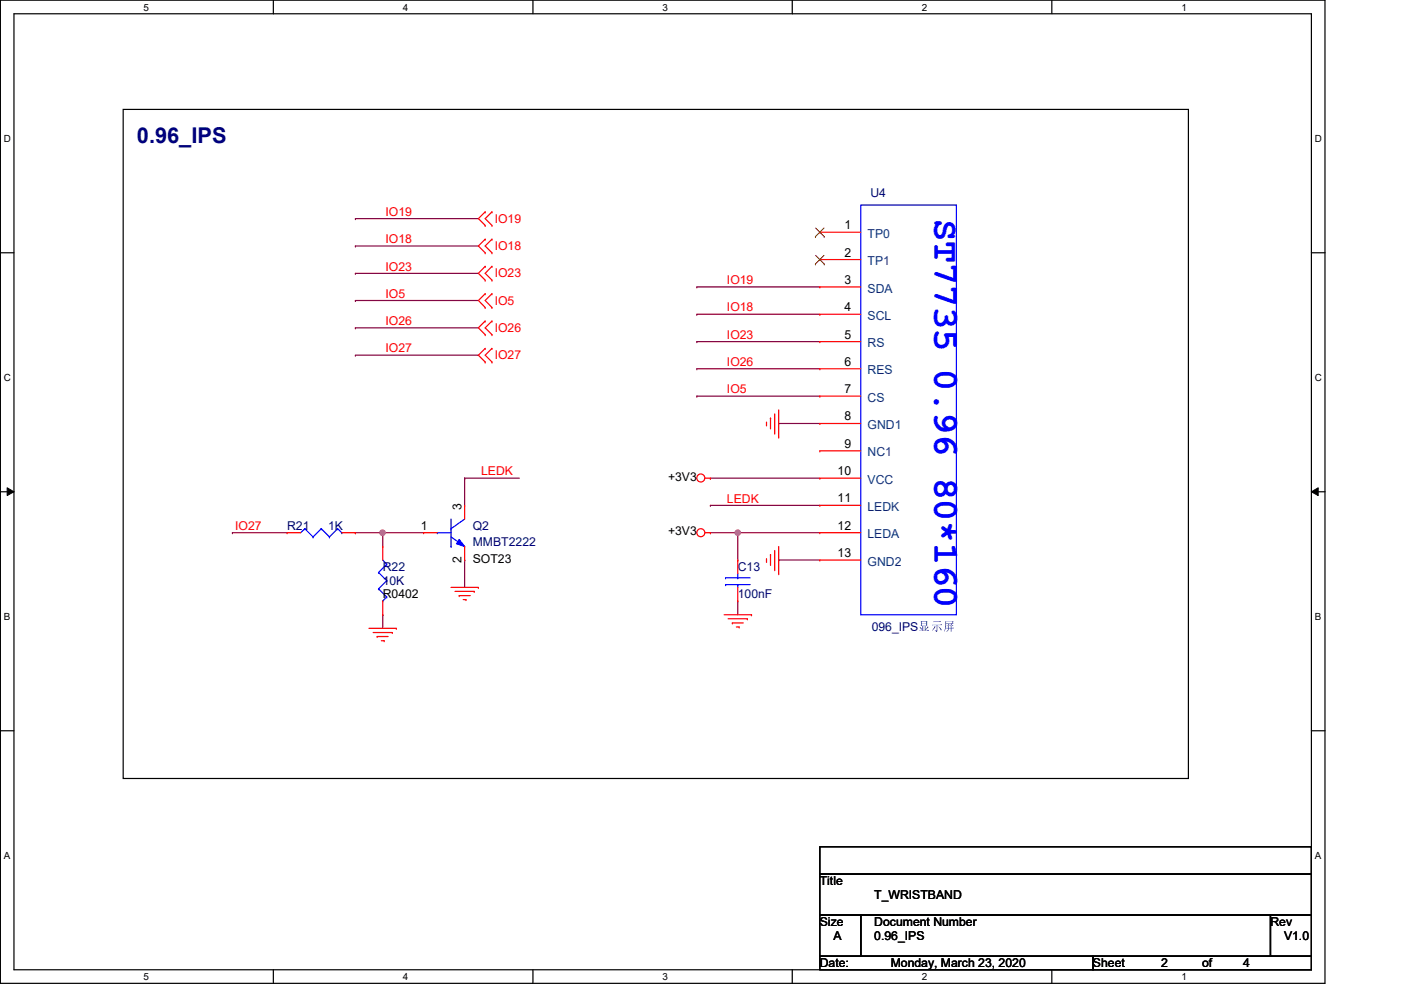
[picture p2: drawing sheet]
<svg xmlns="http://www.w3.org/2000/svg" width="297mm" height="210mm" viewBox="0 0 297 210" stroke-linecap="round" stroke-linejoin="round" font-family="sans-serif">
<path d="M.1 0h280.8v208.5h-280.8zM3 2.9h275v202.7h-275z" fill="none" stroke="#000" stroke-width=".25"/>
<g fill="#fff">
<path d="M30.4 .3h1.2v2.4h-1.2z"/>
<path d="M30.4 205.9h1.2v2.3h-1.2z"/>
</g>
<path d="M58 0v2.9M58 205.6v2.9" fill="none" stroke="#000" stroke-width=".25"/>
<g fill="#fff">
<path d="M85.4 .3h1.2v2.4h-1.2z"/>
<path d="M85.4 205.9h1.2v2.3h-1.2z"/>
</g>
<path d="M113 0v2.9M113 205.6v2.9" fill="none" stroke="#000" stroke-width=".25"/>
<g fill="#fff">
<path d="M140.5 .3h1.1v2.4h-1.1z"/>
<path d="M140.5 205.9h1.1v2.3h-1.1z"/>
</g>
<path d="M168 0v2.9M168 205.6v2.9" fill="none" stroke="#000" stroke-width=".25"/>
<g fill="#fff">
<path d="M195.4 .3h1.2v2.4h-1.2z"/>
<path d="M195.4 205.9h1.2v2.3h-1.2z"/>
</g>
<path d="M223 0v2.9M223 205.6v2.9" fill="none" stroke="#000" stroke-width=".25"/>
<g fill="#fff">
<path d="M250.5 .3h1.1v2.4h-1.1z"/>
<path d="M250.5 205.9h1.1v2.3h-1.1z"/>
<path d="M.8 28.2h1.5v2.4h-1.5z"/>
<path d="M278.8 28.2h1.4v2.4h-1.4z"/>
<path d="M.8 78.9h1.5v2.3h-1.5z"/>
<path d="M278.8 78.9h1.4v2.3h-1.4z"/>
</g>
<path d="M.1 53.6h2.9M278 53.6h2.9" fill="none" stroke="#000" stroke-width=".25"/>
<g fill="#fff">
<path d="M.8 129.6h1.4v2.3h-1.4z"/>
<path d="M278.8 129.6h1.3v2.3h-1.3z"/>
</g>
<path d="M.1 104.3h2.9M278 104.3h2.9" fill="none" stroke="#000" stroke-width=".25"/>
<path d="M1.5 103.4l1.5 .9-1.5 .8zM278 104.3l1.5-.9v1.7z" fill="#000"/>
<path d="M1.5 103.4l1.5 .9-1.5 .8zM278 104.3l1.5-.9v1.7z" fill="none" stroke="#000" stroke-width=".21"/>
<g fill="#fff">
<path d="M.8 180.3h1.4v2.3h-1.4z"/>
<path d="M278.8 180.3h1.3v2.3h-1.3z"/>
</g>
<path d="M26.1 23.2h225.9v141.9h-225.9zM.1 154.9h2.9M278 154.9h2.9" fill="none" stroke="#000" stroke-width=".25"/>
<path d="M81.1 112.9h.1M81.1 112.9h8.7M150.6 107.1h.1M150.6 107.1h23.2" fill="none" stroke="#7f003f" stroke-width=".25"/>
<circle cx="81.1" cy="112.9" r=".56" fill="#f0f"/>
<circle cx="81.1" cy="112.9" r=".56" fill="none" stroke="#f0f" stroke-width=".25"/>
<g fill="none" stroke="#7f003f" stroke-width=".25">
<path d="M49.3 112.9h.1M49.3 112.9h11.6M75.3 112.9h.1M75.3 112.9h5.8M81.1 112.9h.1M81.1 112.9v3M98.5 101.4h.1M98.5 118.7h.1M98.5 101.4v5.7M98.5 118.7v5.8M98.5 101.4h11.6M156.4 112.9h.1"/>
<path d="M156.4 112.9h17.4M165.1 118.7h.1M165.1 118.7h8.7M81.1 130.3h.1M81.1 130.3v2.9"/>
</g>
<circle cx="156.4" cy="112.9" r=".56" fill="#f0f"/>
<circle cx="156.4" cy="112.9" r=".56" fill="none" stroke="#f0f" stroke-width=".25"/>
<g fill="none" stroke="#7f003f" stroke-width=".25">
<path d="M75.3 46.4h.1M75.3 52.2h.1M75.3 58h.1M75.3 46.4h26.1M75.3 52.2h26.1M75.3 58h26.1M75.3 63.7h.1M75.3 75.3h.1M75.3 69.5h.1M75.3 63.7h26.1M75.3 75.3h26.1M75.3 69.5h26.1"/>
<path d="M147.7 60.8h.1M147.7 66.6h.1M147.7 72.4h.1M147.7 78.2h.1M147.7 60.8h26.1M147.7 66.6h26.1M147.7 72.4h26.1M147.7 78.2h26.1M147.7 84h.1M147.7 84h26.1M165.1 89.8h.1M165.1 89.8h8.7"/>
<path d="M150.6 101.4h.1M150.6 112.9h.1M150.6 101.4h23.2M150.6 112.9h5.8M156.4 112.9h.1M156.4 112.9v5.8M156.4 127.4h.1M156.4 127.4v2.9"/>
</g>
<g fill="none" stroke="#f00" stroke-width=".25">
<path d="M102.9 44.9h.1M102.9 47.8h.1M102.9 50.7h.1M102.9 53.6h.1M102.9 56.5h.1M102.9 59.4h.1M102.9 44.9l-1.5 1.5 1.5 1.4M102.9 50.7l-1.5 1.5 1.5 1.4M102.9 56.5l-1.5 1.5 1.5 1.4M104.3 47.8h.1M104.3 44.9h.1M104.3 53.6h.1"/>
<path d="M104.3 50.7h.1M104.3 59.4h.1M104.3 56.5h.1M104.3 44.9l-1.4 1.5 1.4 1.4M104.3 50.7l-1.4 1.5 1.4 1.4M104.3 56.5l-1.4 1.5 1.4 1.4M173.8 49.2h.1M173.8 55h.1M173.8 49.2h8.7M173.8 55h8.7M102.9 62.3h.1M102.9 65.2h.1"/>
<path d="M102.9 68.1h.1M102.9 71h.1M102.9 73.9h.1M102.9 76.8h.1M102.9 62.3l-1.5 1.4 1.5 1.5M102.9 68.1l-1.5 1.4 1.5 1.5M102.9 73.9l-1.5 1.4 1.5 1.5M104.3 65.2h.1M104.3 62.3h.1M104.3 71h.1M104.3 68.1h.1M104.3 76.8h.1"/>
<path d="M104.3 73.9h.1M104.3 62.3l-1.4 1.4 1.4 1.5M104.3 68.1l-1.4 1.4 1.4 1.5M104.3 73.9l-1.4 1.4 1.4 1.5M173.8 60.8h.1M173.8 66.6h.1M173.8 72.4h.1M173.8 78.2h.1M173.8 60.8h8.7M173.8 66.6h8.7M173.8 72.4h8.7M173.8 78.2h8.7"/>
<path d="M162.5 90.1h.1M162.5 89.5v.6M163.4 88.6h.1M163.4 88.6v2.3M164.2 91.8h.1M164.2 87.8v4M165.1 92.7h.1M165.1 86.9v5.8M173.8 84h.1M173.8 89.8h.1M173.8 95.6h.1M173.8 84h8.7"/>
<path d="M173.8 89.8h8.7M173.8 95.6h8.7M60.9 112.9h.1M60.9 112.9h2.9M72.5 112.9h2.8M75.3 112.9h.1M149.5 101.4h1.1M149.5 112.9h1.1M150.6 101.4h.1M150.6 112.9h.1M162.5 119h.1M162.5 118.4v.6"/>
<path d="M163.4 117.6h.1M163.4 117.6v2.3M164.2 116.7v4.1M165.1 115.9v5.7M173.8 101.4h.1M173.8 107.1h.1M173.8 112.9h.1M173.8 118.7h.1M173.8 101.4h8.7M173.8 112.9h8.7M173.8 107.1h8.7M173.8 118.7h8.7"/>
<path d="M78.2 133.2h5.8M79.1 134.1h4.1M80 135h.1M80 135h2.3M80.9 135.8h.5M81.4 135.8h.1M83.2 134.1h.1M84 133.2h.1M95.6 124.5h5.8M96.5 125.4h4M97.4 126.3h.1M97.4 126.3h2.3"/>
<path d="M98.2 127.1h.6M98.8 127.1h.1M100.5 125.4h.1M101.4 124.5h.1M153.5 130.3h5.8M154.4 131.2h4.1M155.3 132.1h.1M155.3 132.1h2.3M156.1 132.9h.6M156.7 132.9h.1M158.5 131.2h.1M159.3 130.3h.1"/>
<path d="M164.2 120.8h.1M165.1 121.6h.1"/>
<circle cx="148.6" cy="101.3" r=".85"/>
<circle cx="148.6" cy="112.9" r=".85"/>
</g>
<path d="M173.8 179.5h104.2v5.8h-104.2zM173.8 185.3h104.2v8.7h-104.2zM173.8 194h8.7v8.7h-8.7zM182.5 194h86.9v8.7h-86.9zM269.4 194h8.6v8.7h-8.6zM173.8 202.7h57.9v2.9h-57.9zM231.7 202.7h46.3v2.9h-46.3z" fill="none" stroke="#000" stroke-width=".25"/>
<g fill="none" stroke="#00f" stroke-width=".25">
<path d="M182.5 43.5h20.3v86.8h-20.3zM64.6 112.1h.1M64.6 112.1l-.8 .8M64.6 112.1l1.8 1.7M66.4 113.8h.1M68.1 112.1h.1M68.1 112.1l-1.7 1.7M68.1 112.1l1.7 1.7M69.8 113.8h.1M71.6 112.1h.1M71.6 112.1l-1.8 1.7M71.6 112.1l.9 .8"/>
<path d="M72.5 112.9h.1M92.7 112.9h.1M92.7 112.9h2.9M95.6 112.1h.1M95.6 115.9h.1M95.6 113.8l2.9 2.1M95.6 110.1v5.8M98.5 115.9h.1M98.5 110.1l-2.9 2"/>
</g>
<path d="M172.9 50.2h.1M172.9 56h.1M172.9 48.3l1.8 1.9M172.9 54.1l1.8 1.9M174.7 48.3l-1.8 1.9M174.7 54.1l-1.8 1.9M174.7 50.2h.1M174.7 56h.1" fill="none" stroke="#7f3f00" stroke-width=".21"/>
<path d="M97.4 114.4l1.1 1.5-1.7-.6z" fill="#00f"/>
<g fill="none" stroke="#00f" stroke-width=".25">
<path d="M81.1 118.7l.9 .9M82 119.6h.1M82 119.6l-1.7 1.8M97.4 114.4l1.1 1.5-1.7-.6zM80.3 121.4h.1M80.3 124.8h.1M80.3 121.4l1.7 1.7M80.3 124.8l1.7 1.8M81.1 127.4h.1M82 123.1h.1M82 126.6h.1M82 123.1l-1.7 1.7"/>
<path d="M82 126.6l-.9 .8M153.8 122.5h.1M153.8 124h.1M153.8 122.5h5.2M153.8 124h5.2M156.4 124h.1M156.4 122.5h.1M156.4 121.6v.9M156.4 124v.5"/>
</g>
<g fill="none" stroke="#f00" stroke-width=".25">
<path d="M81.1 115.9h.1M81.1 115.9v2.8M89.8 112.9h.1M89.8 112.9h2.9M98.5 107.1h.1M98.5 118.7h.1M98.5 107.1v3M98.5 115.9v2.8M156.4 118.7h.1M156.4 118.7v2.9M81.1 130.3h.1M81.1 127.4v2.9"/>
<path d="M156.4 127.4h.1M156.4 124.5v2.9"/>
</g>
<circle cx="81.1" cy="112.9" r=".56" fill="#f0f"/>
<circle cx="81.1" cy="112.9" r=".56" fill="none" stroke="#f0f" stroke-width=".25"/>
<circle cx="156.4" cy="112.9" r=".56" fill="#f0f"/>
<circle cx="156.4" cy="112.9" r=".56" fill="none" stroke="#f0f" stroke-width=".25"/>
<g font-size="7.8" fill="#00f">
<text x="198.1" y="46.4" transform="rotate(90 198.1 46.4)">ST7735</text>
<text x="198.1" y="78.2" transform="rotate(90 198.1 78.2)">0.96 80*160</text>
</g>
<text font-size="4.6" fill="#00007f" x="29" y="30.4">0.96_IPS</text>
<g font-size="2.6" fill="#00007f">
<text x="184.5" y="41.7">U4</text>
<text x="60.9" y="112.4">R21</text>
<text x="69.5" y="112.4">1K</text>
<text x="100.2" y="112.4">Q2</text>
<text x="100.2" y="115.9">MMBT2222</text>
<text x="81.1" y="121.1">R22</text>
<text x="81.1" y="124">10K</text>
<text x="156.4" y="121.1">C13</text>
<text x="156.4" y="126.9">100nF</text>
<text x="184.8" y="133.8">096_IPS显显显</text>
</g>
<g font-size="2.6" fill="#f00">
<text x="81.7" y="45.8">IO19</text>
<text x="104.9" y="47.2">IO19</text>
<text x="81.7" y="51.6">IO18</text>
<text x="104.9" y="53">IO18</text>
<text x="81.7" y="57.4">IO23</text>
<text x="104.9" y="58.8">IO23</text>
<text x="81.7" y="63.1">IO5</text>
<text x="104.9" y="64.6">IO5</text>
<text x="154.1" y="60.2">IO19</text>
<text x="81.7" y="68.9">IO26</text>
<text x="104.9" y="70.4">IO26</text>
<text x="154.1" y="66">IO18</text>
<text x="154.1" y="71.8">IO23</text>
<text x="81.7" y="74.7">IO27</text>
<text x="104.9" y="76.2">IO27</text>
<text x="154.1" y="77.6">IO26</text>
<text x="154.1" y="83.4">IO5</text>
<text x="102" y="100.8">LEDK</text>
<text x="154.1" y="106.6">LEDK</text>
<text x="49.9" y="112.4">IO27</text>
</g>
<g font-size="2.6">
<text x="179" y="48.6">1</text>
<text x="179" y="54.4">2</text>
<text x="179" y="60.2">3</text>
<text x="179" y="66">4</text>
<text x="179" y="71.8">5</text>
<text x="179" y="77.6">6</text>
<text x="179" y="83.4">7</text>
<text x="179" y="89.2">8</text>
<text x="179" y="95">9</text>
<text x="141.6" y="102">+3V3</text>
<text x="177.6" y="100.8">10</text>
<text x="177.6" y="106.5">11</text>
<text x="89.2" y="112.3">1</text>
<text x="97.9" y="108" transform="rotate(-90 97.9 108)">3</text>
<text x="141.6" y="113.5">+3V3</text>
<text x="177.6" y="112.3">12</text>
<text x="97.9" y="119.3" transform="rotate(-90 97.9 119.3)">2</text>
<text x="100.2" y="119.3">SOT23</text>
<text x="177.6" y="118.1">13</text>
<text x="81.1" y="126.9">R0402</text>
<text x="173.8" y="187.7">Title</text>
<text x="185.4" y="190.6">T_WRISTBAND</text>
<text x="173.8" y="196.3">Size</text>
<text x="185.4" y="196.3">Document Number</text>
<text x="269.4" y="196.3">Rev</text>
<text x="176.7" y="199.3">A</text>
<text x="185.4" y="199.3">0.96_IPS</text>
<text x="272.2" y="199.3">V1.0</text>
<text x="173.8" y="205.1">Date:</text>
<text x="188.8" y="205.1">Monday, March 23, 2020</text>
<text x="231.7" y="205.1">Sheet</text>
<text x="246.2" y="205.1">2</text>
<text x="254.9" y="205.1">of</text>
<text x="263.6" y="205.1">4</text>
</g>
<g font-size="2.6" fill="#003f7f">
<text x="183.9" y="50.4">TP0</text>
<text x="183.9" y="56.2">TP1</text>
<text x="183.9" y="62">SDA</text>
<text x="183.9" y="67.8">SCL</text>
<text x="183.9" y="73.6">RS</text>
<text x="183.9" y="79.4">RES</text>
<text x="183.9" y="85.2">CS</text>
<text x="183.9" y="91">GND1</text>
<text x="183.9" y="96.8">NC1</text>
<text x="183.9" y="102.6">VCC</text>
<text x="183.9" y="108.3">LEDK</text>
<text x="183.9" y="114.1">LEDA</text>
<text x="183.9" y="119.9">GND2</text>
</g>
<g font-size="2.1">
<text x="30.4" y="2.2">5</text>
<text x="85.4" y="2.2">4</text>
<text x="140.5" y="2.2">3</text>
<text x="195.4" y="2.2">2</text>
<text x="250.5" y="2.2">1</text>
<text x=".8" y="30.1">D</text>
<text x="278.8" y="30.1">D</text>
<text x=".8" y="80.8">C</text>
<text x="278.8" y="80.8">C</text>
<text x=".8" y="131.5">B</text>
<text x="278.8" y="131.5">B</text>
<text x=".8" y="182.2">A</text>
<text x="278.8" y="182.2">A</text>
<text x="30.4" y="207.8">5</text>
<text x="85.4" y="207.8">4</text>
<text x="140.5" y="207.8">3</text>
<text x="195.4" y="207.8">2</text>
<text x="250.5" y="207.8">1</text>
</g>
</svg>
